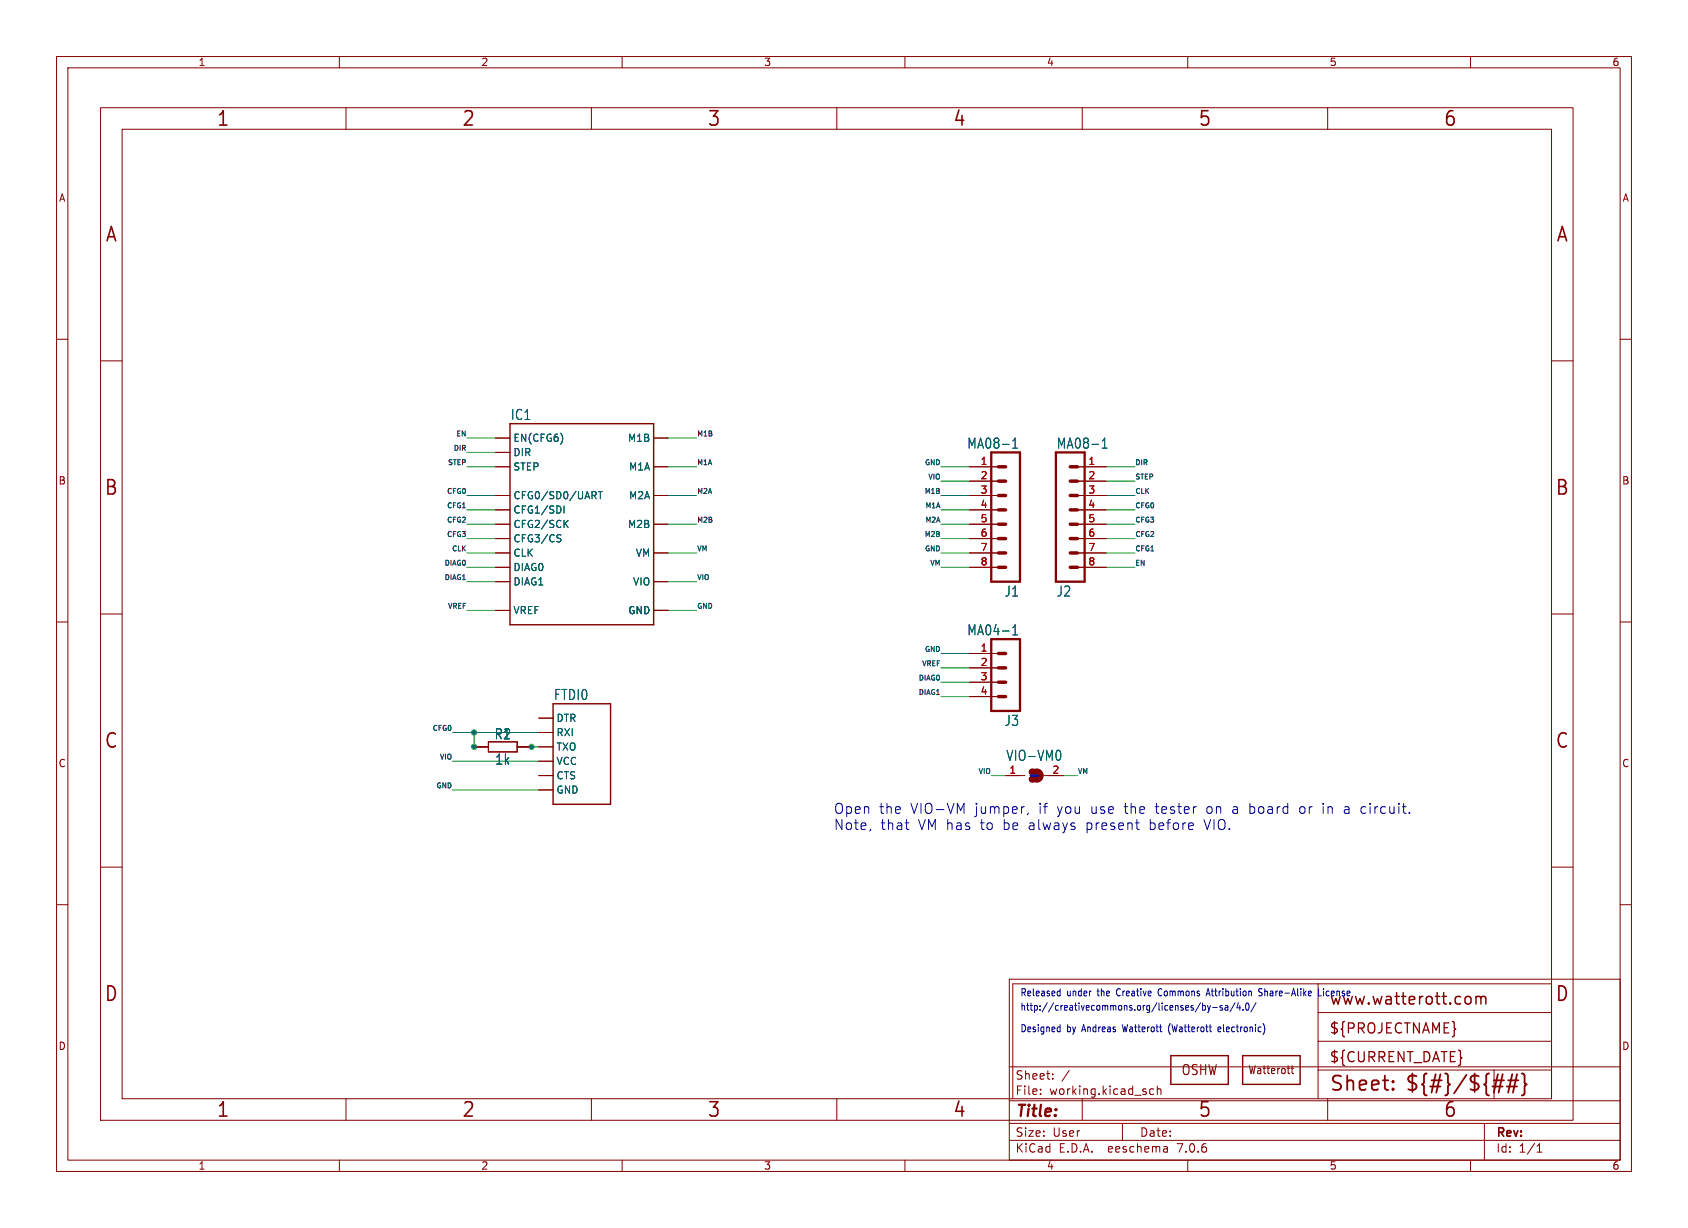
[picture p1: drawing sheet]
(kicad_sch (version 20230121) (generator eeschema)

 (paper "User" 298.45 217.17)

 (lib_symbols
  (symbol "working-eagle-import:FRAME-A4L" (in_bom yes) (on_board yes)
   (property "Reference" "#FRAME" (at 0 0 0) (effects (font (size 1.27 1.27)) hide))
   (property "Value" "" (at 0 0 0) (effects (font (size 1.27 1.27)) hide))
   (property "Footprint" "" (at 0 0 0) (effects (font (size 1.27 1.27)) hide))
   (property "Datasheet" "" (at 0 0 0) (effects (font (size 1.27 1.27)) hide))
   (property "ki_locked" "" (at 0 0 0) (effects (font (size 1.27 1.27))))
   (symbol "FRAME-A4L_1_0"
    (polyline (pts (xy 0 44.7675) (xy 3.81 44.7675)) (stroke (width 0) (type default)) (fill (type none)))
    (polyline (pts (xy 0 89.535) (xy 3.81 89.535)) (stroke (width 0) (type default)) (fill (type none)))
    (polyline (pts (xy 0 134.3025) (xy 3.81 134.3025)) (stroke (width 0) (type default)) (fill (type none)))
    (polyline (pts (xy 3.81 3.81) (xy 3.81 175.26)) (stroke (width 0) (type default)) (fill (type none)))
    (polyline (pts (xy 43.3917 0) (xy 43.3917 3.81)) (stroke (width 0) (type default)) (fill (type none)))
    (polyline (pts (xy 43.3917 175.26) (xy 43.3917 179.07)) (stroke (width 0) (type default)) (fill (type none)))
    (polyline (pts (xy 86.7833 0) (xy 86.7833 3.81)) (stroke (width 0) (type default)) (fill (type none)))
    (polyline (pts (xy 86.7833 175.26) (xy 86.7833 179.07)) (stroke (width 0) (type default)) (fill (type none)))
    (polyline (pts (xy 130.175 0) (xy 130.175 3.81)) (stroke (width 0) (type default)) (fill (type none)))
    (polyline (pts (xy 130.175 175.26) (xy 130.175 179.07)) (stroke (width 0) (type default)) (fill (type none)))
    (polyline (pts (xy 161.29 3.81) (xy 161.29 24.13)) (stroke (width 0.1016) (type solid)) (fill (type none)))
    (polyline (pts (xy 161.29 24.13) (xy 215.265 24.13)) (stroke (width 0.1016) (type solid)) (fill (type none)))
    (polyline (pts (xy 173.5667 0) (xy 173.5667 3.81)) (stroke (width 0) (type default)) (fill (type none)))
    (polyline (pts (xy 173.5667 175.26) (xy 173.5667 179.07)) (stroke (width 0) (type default)) (fill (type none)))
    (polyline (pts (xy 215.265 8.89) (xy 215.265 3.81)) (stroke (width 0.1016) (type solid)) (fill (type none)))
    (polyline (pts (xy 215.265 8.89) (xy 215.265 13.97)) (stroke (width 0.1016) (type solid)) (fill (type none)))
    (polyline (pts (xy 215.265 13.97) (xy 215.265 19.05)) (stroke (width 0.1016) (type solid)) (fill (type none)))
    (polyline (pts (xy 215.265 13.97) (xy 256.54 13.97)) (stroke (width 0.1016) (type solid)) (fill (type none)))
    (polyline (pts (xy 215.265 19.05) (xy 215.265 24.13)) (stroke (width 0.1016) (type solid)) (fill (type none)))
    (polyline (pts (xy 215.265 19.05) (xy 256.54 19.05)) (stroke (width 0.1016) (type solid)) (fill (type none)))
    (polyline (pts (xy 215.265 24.13) (xy 256.54 24.13)) (stroke (width 0.1016) (type solid)) (fill (type none)))
    (polyline (pts (xy 216.9583 0) (xy 216.9583 3.81)) (stroke (width 0) (type default)) (fill (type none)))
    (polyline (pts (xy 216.9583 175.26) (xy 216.9583 179.07)) (stroke (width 0) (type default)) (fill (type none)))
    (polyline (pts (xy 246.38 3.81) (xy 246.38 8.89)) (stroke (width 0.1016) (type solid)) (fill (type none)))
    (polyline (pts (xy 246.38 8.89) (xy 215.265 8.89)) (stroke (width 0.1016) (type solid)) (fill (type none)))
    (polyline (pts (xy 246.38 8.89) (xy 256.54 8.89)) (stroke (width 0.1016) (type solid)) (fill (type none)))
    (polyline (pts (xy 256.54 3.81) (xy 3.81 3.81)) (stroke (width 0) (type default)) (fill (type none)))
    (polyline (pts (xy 256.54 3.81) (xy 256.54 8.89)) (stroke (width 0.1016) (type solid)) (fill (type none)))
    (polyline (pts (xy 256.54 3.81) (xy 256.54 175.26)) (stroke (width 0) (type default)) (fill (type none)))
    (polyline (pts (xy 256.54 8.89) (xy 256.54 13.97)) (stroke (width 0.1016) (type solid)) (fill (type none)))
    (polyline (pts (xy 256.54 13.97) (xy 256.54 19.05)) (stroke (width 0.1016) (type solid)) (fill (type none)))
    (polyline (pts (xy 256.54 19.05) (xy 256.54 24.13)) (stroke (width 0.1016) (type solid)) (fill (type none)))
    (polyline (pts (xy 256.54 44.7675) (xy 260.35 44.7675)) (stroke (width 0) (type default)) (fill (type none)))
    (polyline (pts (xy 256.54 89.535) (xy 260.35 89.535)) (stroke (width 0) (type default)) (fill (type none)))
    (polyline (pts (xy 256.54 134.3025) (xy 260.35 134.3025)) (stroke (width 0) (type default)) (fill (type none)))
    (polyline (pts (xy 256.54 175.26) (xy 3.81 175.26)) (stroke (width 0) (type default)) (fill (type none)))
    (polyline (pts (xy 0 0) (xy 260.35 0) (xy 260.35 179.07) (xy 0 179.07) (xy 0 0)) (stroke (width 0) (type default)) (fill (type none)))
    (text "${#}/${##}" (at 230.505 5.08 0) (effects (font (size 2.54 2.54)) (justify left bottom)))
    (text "${CURRENT_DATE}" (at 217.17 10.16 0) (effects (font (size 1.778 1.778)) (justify left bottom)))
    (text "${PROJECTNAME}" (at 217.17 15.24 0) (effects (font (size 1.778 1.778)) (justify left bottom)))
    (text "1" (at 21.6958 1.905 0) (effects (font (size 2.54 2.286))))
    (text "1" (at 21.6958 177.165 0) (effects (font (size 2.54 2.286))))
    (text "2" (at 65.0875 1.905 0) (effects (font (size 2.54 2.286))))
    (text "2" (at 65.0875 177.165 0) (effects (font (size 2.54 2.286))))
    (text "3" (at 108.4792 1.905 0) (effects (font (size 2.54 2.286))))
    (text "3" (at 108.4792 177.165 0) (effects (font (size 2.54 2.286))))
    (text "4" (at 151.8708 1.905 0) (effects (font (size 2.54 2.286))))
    (text "4" (at 151.8708 177.165 0) (effects (font (size 2.54 2.286))))
    (text "5" (at 195.2625 1.905 0) (effects (font (size 2.54 2.286))))
    (text "5" (at 195.2625 177.165 0) (effects (font (size 2.54 2.286))))
    (text "6" (at 238.6542 1.905 0) (effects (font (size 2.54 2.286))))
    (text "6" (at 238.6542 177.165 0) (effects (font (size 2.54 2.286))))
    (text "A" (at 1.905 156.6863 0) (effects (font (size 2.54 2.286))))
    (text "A" (at 258.445 156.6863 0) (effects (font (size 2.54 2.286))))
    (text "B" (at 1.905 111.9188 0) (effects (font (size 2.54 2.286))))
    (text "B" (at 258.445 111.9188 0) (effects (font (size 2.54 2.286))))
    (text "C" (at 1.905 67.1513 0) (effects (font (size 2.54 2.286))))
    (text "C" (at 258.445 67.1513 0) (effects (font (size 2.54 2.286))))
    (text "D" (at 1.905 22.3838 0) (effects (font (size 2.54 2.286))))
    (text "D" (at 258.445 22.3838 0) (effects (font (size 2.54 2.286))))
    (text "Sheet:" (at 217.17 5.08 0) (effects (font (size 2.54 2.54)) (justify left bottom)))
    (text "www.watterott.com" (at 217.17 20.32 0) (effects (font (size 2.032 2.032)) (justify left bottom)))))
  (symbol "working-eagle-import:FTDI" (in_bom yes) (on_board yes)
   (property "Reference" "J" (at -5.08 12.7 0) (effects (font (size 1.778 1.5113)) (justify left top)))
   (property "Value" "" (at -5.08 -10.16 0) (effects (font (size 1.778 1.5113)) (justify left bottom) hide))
   (property "Footprint" "working:FTDI" (at 0 0 0) (effects (font (size 1.27 1.27)) hide))
   (property "Datasheet" "" (at 0 0 0) (effects (font (size 1.27 1.27)) hide))
   (property "ki_locked" "" (at 0 0 0) (effects (font (size 1.27 1.27))))
   (symbol "FTDI_1_0"
    (polyline (pts (xy -5.08 -7.62) (xy 5.08 -7.62)) (stroke (width 0.254) (type solid)) (fill (type none)))
    (polyline (pts (xy -5.08 10.16) (xy -5.08 -7.62)) (stroke (width 0.254) (type solid)) (fill (type none)))
    (polyline (pts (xy 5.08 -7.62) (xy 5.08 10.16)) (stroke (width 0.254) (type solid)) (fill (type none)))
    (polyline (pts (xy 5.08 10.16) (xy -5.08 10.16)) (stroke (width 0.254) (type solid)) (fill (type none)))
    (pin power_in line (at -7.62 -5.08 0) (length 2.54) (name "GND" (effects (font (size 1.27 1.27)))) (number "1-GND" (effects (font (size 0 0)))))
    (pin bidirectional line (at -7.62 -2.54 0) (length 2.54) (name "CTS" (effects (font (size 1.27 1.27)))) (number "2-CTS" (effects (font (size 0 0)))))
    (pin power_in line (at -7.62 0 0) (length 2.54) (name "VCC" (effects (font (size 1.27 1.27)))) (number "3-VCC" (effects (font (size 0 0)))))
    (pin bidirectional line (at -7.62 2.54 0) (length 2.54) (name "TXO" (effects (font (size 1.27 1.27)))) (number "4-TXO" (effects (font (size 0 0)))))
    (pin bidirectional line (at -7.62 5.08 0) (length 2.54) (name "RXI" (effects (font (size 1.27 1.27)))) (number "5-RXI" (effects (font (size 0 0)))))
    (pin bidirectional line (at -7.62 7.62 0) (length 2.54) (name "DTR" (effects (font (size 1.27 1.27)))) (number "6-DTR" (effects (font (size 0 0)))))))
  (symbol "working-eagle-import:JUMPER2-0603-NC" (in_bom yes) (on_board yes)
   (property "Reference" "J" (at 0 2.54 0) (effects (font (size 1.778 1.5113)) (justify bottom)))
   (property "Value" "" (at 0 0 0) (effects (font (size 1.27 1.27)) hide))
   (property "Footprint" "working:JUMPER2-0603_NC" (at 0 0 0) (effects (font (size 1.27 1.27)) hide))
   (property "Datasheet" "" (at 0 0 0) (effects (font (size 1.27 1.27)) hide))
   (property "ki_locked" "" (at 0 0 0) (effects (font (size 1.27 1.27))))
   (symbol "JUMPER2-0603-NC_1_0"
    (arc (start -0.381 -0.635) (mid 0.2541 -0.0001) (end -0.3808 0.635) (stroke (width 1.27) (type solid)) (fill (type none)))
    (polyline (pts (xy -2.54 0) (xy -1.651 0)) (stroke (width 0.1524) (type solid)) (fill (type none)))
    (polyline (pts (xy 2.54 0) (xy 1.651 0)) (stroke (width 0.1524) (type solid)) (fill (type none)))
    (arc (start 0.3808 -0.635) (mid 1.0132 -0.0001) (end 0.381 0.635) (stroke (width 1.27) (type solid)) (fill (type none)))
    (pin passive line (at -5.08 0 0) (length 2.54) (name "1" (effects (font (size 0 0)))) (number "1" (effects (font (size 1.27 1.27)))))
    (pin passive line (at 5.08 0 180) (length 2.54) (name "2" (effects (font (size 0 0)))) (number "2" (effects (font (size 1.27 1.27)))))))
  (symbol "working-eagle-import:LOGO-S_PLACE_S" (in_bom yes) (on_board yes)
   (property "Reference" "LOGO" (at 0 0 0) (effects (font (size 1.27 1.27)) hide))
   (property "Value" "" (at 0 0 0) (effects (font (size 1.27 1.27)) hide))
   (property "Footprint" "working:SPARK_TPLACE_S" (at 0 0 0) (effects (font (size 1.27 1.27)) hide))
   (property "Datasheet" "" (at 0 0 0) (effects (font (size 1.27 1.27)) hide))
   (property "ki_locked" "" (at 0 0 0) (effects (font (size 1.27 1.27))))
   (symbol "LOGO-S_PLACE_S_1_0"
    (polyline (pts (xy -5.08 -2.54) (xy -5.08 2.54)) (stroke (width 0.254) (type solid)) (fill (type none)))
    (polyline (pts (xy -5.08 2.54) (xy 5.08 2.54)) (stroke (width 0.254) (type solid)) (fill (type none)))
    (polyline (pts (xy 5.08 -2.54) (xy -5.08 -2.54)) (stroke (width 0.254) (type solid)) (fill (type none)))
    (polyline (pts (xy 5.08 2.54) (xy 5.08 -2.54)) (stroke (width 0.254) (type solid)) (fill (type none)))
    (text "Watterott" (at 0 0 0) (effects (font (size 1.4224 1.209))))))
  (symbol "working-eagle-import:MA04-1" (in_bom yes) (on_board yes)
   (property "Reference" "J" (at -1.27 5.842 0) (effects (font (size 1.778 1.5113)) (justify left bottom)))
   (property "Value" "" (at -1.27 -10.16 0) (effects (font (size 1.778 1.5113)) (justify left bottom)))
   (property "Footprint" "working:MA04-1" (at 0 0 0) (effects (font (size 1.27 1.27)) hide))
   (property "Datasheet" "" (at 0 0 0) (effects (font (size 1.27 1.27)) hide))
   (property "ki_locked" "" (at 0 0 0) (effects (font (size 1.27 1.27))))
   (symbol "MA04-1_1_0"
    (polyline (pts (xy -1.27 5.08) (xy -1.27 -7.62)) (stroke (width 0.4064) (type solid)) (fill (type none)))
    (polyline (pts (xy -1.27 5.08) (xy 3.81 5.08)) (stroke (width 0.4064) (type solid)) (fill (type none)))
    (polyline (pts (xy 1.27 -5.08) (xy 2.54 -5.08)) (stroke (width 0.6096) (type solid)) (fill (type none)))
    (polyline (pts (xy 1.27 -2.54) (xy 2.54 -2.54)) (stroke (width 0.6096) (type solid)) (fill (type none)))
    (polyline (pts (xy 1.27 0) (xy 2.54 0)) (stroke (width 0.6096) (type solid)) (fill (type none)))
    (polyline (pts (xy 1.27 2.54) (xy 2.54 2.54)) (stroke (width 0.6096) (type solid)) (fill (type none)))
    (polyline (pts (xy 3.81 -7.62) (xy -1.27 -7.62)) (stroke (width 0.4064) (type solid)) (fill (type none)))
    (polyline (pts (xy 3.81 -7.62) (xy 3.81 5.08)) (stroke (width 0.4064) (type solid)) (fill (type none)))
    (pin passive line (at 7.62 -5.08 180) (length 5.08) (name "1" (effects (font (size 0 0)))) (number "1" (effects (font (size 1.27 1.27)))))
    (pin passive line (at 7.62 -2.54 180) (length 5.08) (name "2" (effects (font (size 0 0)))) (number "2" (effects (font (size 1.27 1.27)))))
    (pin passive line (at 7.62 0 180) (length 5.08) (name "3" (effects (font (size 0 0)))) (number "3" (effects (font (size 1.27 1.27)))))
    (pin passive line (at 7.62 2.54 180) (length 5.08) (name "4" (effects (font (size 0 0)))) (number "4" (effects (font (size 1.27 1.27)))))))
  (symbol "working-eagle-import:MA08-1" (in_bom yes) (on_board yes)
   (property "Reference" "J" (at -1.27 13.462 0) (effects (font (size 1.778 1.5113)) (justify left bottom)))
   (property "Value" "" (at -1.27 -12.7 0) (effects (font (size 1.778 1.5113)) (justify left bottom)))
   (property "Footprint" "working:MA08-1" (at 0 0 0) (effects (font (size 1.27 1.27)) hide))
   (property "Datasheet" "" (at 0 0 0) (effects (font (size 1.27 1.27)) hide))
   (property "ki_locked" "" (at 0 0 0) (effects (font (size 1.27 1.27))))
   (symbol "MA08-1_1_0"
    (polyline (pts (xy -1.27 12.7) (xy -1.27 -10.16)) (stroke (width 0.4064) (type solid)) (fill (type none)))
    (polyline (pts (xy -1.27 12.7) (xy 3.81 12.7)) (stroke (width 0.4064) (type solid)) (fill (type none)))
    (polyline (pts (xy 1.27 -7.62) (xy 2.54 -7.62)) (stroke (width 0.6096) (type solid)) (fill (type none)))
    (polyline (pts (xy 1.27 -5.08) (xy 2.54 -5.08)) (stroke (width 0.6096) (type solid)) (fill (type none)))
    (polyline (pts (xy 1.27 -2.54) (xy 2.54 -2.54)) (stroke (width 0.6096) (type solid)) (fill (type none)))
    (polyline (pts (xy 1.27 0) (xy 2.54 0)) (stroke (width 0.6096) (type solid)) (fill (type none)))
    (polyline (pts (xy 1.27 2.54) (xy 2.54 2.54)) (stroke (width 0.6096) (type solid)) (fill (type none)))
    (polyline (pts (xy 1.27 5.08) (xy 2.54 5.08)) (stroke (width 0.6096) (type solid)) (fill (type none)))
    (polyline (pts (xy 1.27 7.62) (xy 2.54 7.62)) (stroke (width 0.6096) (type solid)) (fill (type none)))
    (polyline (pts (xy 1.27 10.16) (xy 2.54 10.16)) (stroke (width 0.6096) (type solid)) (fill (type none)))
    (polyline (pts (xy 3.81 -10.16) (xy -1.27 -10.16)) (stroke (width 0.4064) (type solid)) (fill (type none)))
    (polyline (pts (xy 3.81 -10.16) (xy 3.81 12.7)) (stroke (width 0.4064) (type solid)) (fill (type none)))
    (pin passive line (at 7.62 -7.62 180) (length 5.08) (name "1" (effects (font (size 0 0)))) (number "1" (effects (font (size 1.27 1.27)))))
    (pin passive line (at 7.62 -5.08 180) (length 5.08) (name "2" (effects (font (size 0 0)))) (number "2" (effects (font (size 1.27 1.27)))))
    (pin passive line (at 7.62 -2.54 180) (length 5.08) (name "3" (effects (font (size 0 0)))) (number "3" (effects (font (size 1.27 1.27)))))
    (pin passive line (at 7.62 0 180) (length 5.08) (name "4" (effects (font (size 0 0)))) (number "4" (effects (font (size 1.27 1.27)))))
    (pin passive line (at 7.62 2.54 180) (length 5.08) (name "5" (effects (font (size 0 0)))) (number "5" (effects (font (size 1.27 1.27)))))
    (pin passive line (at 7.62 5.08 180) (length 5.08) (name "6" (effects (font (size 0 0)))) (number "6" (effects (font (size 1.27 1.27)))))
    (pin passive line (at 7.62 7.62 180) (length 5.08) (name "7" (effects (font (size 0 0)))) (number "7" (effects (font (size 1.27 1.27)))))
    (pin passive line (at 7.62 10.16 180) (length 5.08) (name "8" (effects (font (size 0 0)))) (number "8" (effects (font (size 1.27 1.27)))))))
  (symbol "working-eagle-import:OSHW_LOGOX0070" (in_bom yes) (on_board yes)
   (property "Reference" "LOGO" (at 0 0 0) (effects (font (size 1.27 1.27)) hide))
   (property "Value" "" (at 0 0 0) (effects (font (size 1.27 1.27)) hide))
   (property "Footprint" "working:OSHW_6X70" (at 0 0 0) (effects (font (size 1.27 1.27)) hide))
   (property "Datasheet" "" (at 0 0 0) (effects (font (size 1.27 1.27)) hide))
   (property "ki_locked" "" (at 0 0 0) (effects (font (size 1.27 1.27))))
   (symbol "OSHW_LOGOX0070_1_0"
    (polyline (pts (xy -5.08 -2.54) (xy -5.08 2.54)) (stroke (width 0.254) (type solid)) (fill (type none)))
    (polyline (pts (xy -5.08 2.54) (xy 5.08 2.54)) (stroke (width 0.254) (type solid)) (fill (type none)))
    (polyline (pts (xy 5.08 -2.54) (xy -5.08 -2.54)) (stroke (width 0.254) (type solid)) (fill (type none)))
    (polyline (pts (xy 5.08 2.54) (xy 5.08 -2.54)) (stroke (width 0.254) (type solid)) (fill (type none)))
    (text "OSHW" (at 0 0 0) (effects (font (size 1.778 1.5113))))))
  (symbol "working-eagle-import:RESISTOR-07" (in_bom yes) (on_board yes)
   (property "Reference" "R" (at 0 1.27 0) (effects (font (size 1.778 1.5113)) (justify bottom)))
   (property "Value" "" (at 0 -1.27 0) (effects (font (size 1.778 1.5113)) (justify top)))
   (property "Footprint" "working:R0207_7" (at 0 0 0) (effects (font (size 1.27 1.27)) hide))
   (property "Datasheet" "" (at 0 0 0) (effects (font (size 1.27 1.27)) hide))
   (property "ki_locked" "" (at 0 0 0) (effects (font (size 1.27 1.27))))
   (symbol "RESISTOR-07_1_0"
    (polyline (pts (xy -2.54 -0.889) (xy -2.54 0.889)) (stroke (width 0.2032) (type solid)) (fill (type none)))
    (polyline (pts (xy -2.54 0.889) (xy 2.54 0.889)) (stroke (width 0.2032) (type solid)) (fill (type none)))
    (polyline (pts (xy 2.54 -0.889) (xy -2.54 -0.889)) (stroke (width 0.2032) (type solid)) (fill (type none)))
    (polyline (pts (xy 2.54 0.889) (xy 2.54 -0.889)) (stroke (width 0.2032) (type solid)) (fill (type none)))
    (pin passive line (at -5.08 0 0) (length 2.54) (name "1" (effects (font (size 0 0)))) (number "1" (effects (font (size 0 0)))))
    (pin passive line (at 5.08 0 180) (length 2.54) (name "2" (effects (font (size 0 0)))) (number "2" (effects (font (size 0 0)))))))
  (symbol "working-eagle-import:RESISTOR-0805" (in_bom yes) (on_board yes)
   (property "Reference" "R" (at 0 1.27 0) (effects (font (size 1.778 1.5113)) (justify bottom)))
   (property "Value" "" (at 0 -1.27 0) (effects (font (size 1.778 1.5113)) (justify top)))
   (property "Footprint" "working:C0805" (at 0 0 0) (effects (font (size 1.27 1.27)) hide))
   (property "Datasheet" "" (at 0 0 0) (effects (font (size 1.27 1.27)) hide))
   (property "ki_locked" "" (at 0 0 0) (effects (font (size 1.27 1.27))))
   (symbol "RESISTOR-0805_1_0"
    (polyline (pts (xy -2.54 -0.889) (xy -2.54 0.889)) (stroke (width 0.2032) (type solid)) (fill (type none)))
    (polyline (pts (xy -2.54 0.889) (xy 2.54 0.889)) (stroke (width 0.2032) (type solid)) (fill (type none)))
    (polyline (pts (xy 2.54 -0.889) (xy -2.54 -0.889)) (stroke (width 0.2032) (type solid)) (fill (type none)))
    (polyline (pts (xy 2.54 0.889) (xy 2.54 -0.889)) (stroke (width 0.2032) (type solid)) (fill (type none)))
    (pin passive line (at -5.08 0 0) (length 2.54) (name "1" (effects (font (size 0 0)))) (number "1" (effects (font (size 0 0)))))
    (pin passive line (at 5.08 0 180) (length 2.54) (name "2" (effects (font (size 0 0)))) (number "2" (effects (font (size 0 0)))))))
  (symbol "working-eagle-import:STEPSTICK-TP" (in_bom yes) (on_board yes)
   (property "Reference" "B" (at -12.7 20.32 0) (effects (font (size 1.778 1.5113)) (justify left top)))
   (property "Value" "" (at -12.7 -20.32 0) (effects (font (size 1.778 1.5113)) (justify left bottom) hide))
   (property "Footprint" "working:STEPSTICK_TP" (at 0 0 0) (effects (font (size 1.27 1.27)) hide))
   (property "Datasheet" "" (at 0 0 0) (effects (font (size 1.27 1.27)) hide))
   (property "ki_locked" "" (at 0 0 0) (effects (font (size 1.27 1.27))))
   (symbol "STEPSTICK-TP_1_0"
    (polyline (pts (xy -12.7 -17.78) (xy 12.7 -17.78)) (stroke (width 0.254) (type solid)) (fill (type none)))
    (polyline (pts (xy -12.7 17.78) (xy -12.7 -17.78)) (stroke (width 0.254) (type solid)) (fill (type none)))
    (polyline (pts (xy 12.7 -17.78) (xy 12.7 17.78)) (stroke (width 0.254) (type solid)) (fill (type none)))
    (polyline (pts (xy 12.7 17.78) (xy -12.7 17.78)) (stroke (width 0.254) (type solid)) (fill (type none)))
    (pin bidirectional line (at -15.24 2.54 0) (length 2.54) (name "CFG1/SDI" (effects (font (size 1.27 1.27)))) (number "CFG1" (effects (font (size 0 0)))))
    (pin bidirectional line (at -15.24 0 0) (length 2.54) (name "CFG2/SCK" (effects (font (size 1.27 1.27)))) (number "CFG2" (effects (font (size 0 0)))))
    (pin bidirectional line (at -15.24 -2.54 0) (length 2.54) (name "CFG3/CS" (effects (font (size 1.27 1.27)))) (number "CFG3" (effects (font (size 0 0)))))
    (pin bidirectional line (at -15.24 -7.62 0) (length 2.54) (name "DIAG0" (effects (font (size 1.27 1.27)))) (number "DIAG0" (effects (font (size 0 0)))))
    (pin bidirectional line (at -15.24 -10.16 0) (length 2.54) (name "DIAG1" (effects (font (size 1.27 1.27)))) (number "DIAG1" (effects (font (size 0 0)))))
    (pin bidirectional line (at -15.24 12.7 0) (length 2.54) (name "DIR" (effects (font (size 1.27 1.27)))) (number "DIR" (effects (font (size 0 0)))))
    (pin bidirectional line (at -15.24 15.24 0) (length 2.54) (name "EN(CFG6)" (effects (font (size 1.27 1.27)))) (number "EN" (effects (font (size 0 0)))))
    (pin power_in line (at 15.24 -15.24 180) (length 2.54) (name "GND" (effects (font (size 1.27 1.27)))) (number "GND@1" (effects (font (size 0 0)))))
    (pin power_in line (at 15.24 -15.24 180) (length 2.54) (name "GND" (effects (font (size 1.27 1.27)))) (number "GND@2" (effects (font (size 0 0)))))
    (pin output line (at 15.24 10.16 180) (length 2.54) (name "M1A" (effects (font (size 1.27 1.27)))) (number "M1A" (effects (font (size 0 0)))))
    (pin output line (at 15.24 15.24 180) (length 2.54) (name "M1B" (effects (font (size 1.27 1.27)))) (number "M1B" (effects (font (size 0 0)))))
    (pin output line (at 15.24 5.08 180) (length 2.54) (name "M2A" (effects (font (size 1.27 1.27)))) (number "M2A" (effects (font (size 0 0)))))
    (pin output line (at 15.24 0 180) (length 2.54) (name "M2B" (effects (font (size 1.27 1.27)))) (number "M2B" (effects (font (size 0 0)))))
    (pin bidirectional line (at -15.24 5.08 0) (length 2.54) (name "CFG0/SD0/UART" (effects (font (size 1.27 1.27)))) (number "NC/CFG0" (effects (font (size 0 0)))))
    (pin bidirectional line (at -15.24 -5.08 0) (length 2.54) (name "CLK" (effects (font (size 1.27 1.27)))) (number "NC/CLK" (effects (font (size 0 0)))))
    (pin bidirectional line (at -15.24 10.16 0) (length 2.54) (name "STEP" (effects (font (size 1.27 1.27)))) (number "STEP" (effects (font (size 0 0)))))
    (pin power_in line (at 15.24 -10.16 180) (length 2.54) (name "VIO" (effects (font (size 1.27 1.27)))) (number "VIO" (effects (font (size 0 0)))))
    (pin power_in line (at 15.24 -5.08 180) (length 2.54) (name "VM" (effects (font (size 1.27 1.27)))) (number "VM" (effects (font (size 0 0)))))
    (pin passive line (at -15.24 -15.24 0) (length 2.54) (name "VREF" (effects (font (size 1.27 1.27)))) (number "VREF" (effects (font (size 0 0))))))))

 (junction (at 83.82 132.08) (diameter 0) (color 0 0 0 0))
 (junction (at 83.82 129.54) (diameter 0) (color 0 0 0 0))
 (junction (at 93.98 132.08) (diameter 0) (color 0 0 0 0))

 (wire (pts (xy 200.66 92.71) (xy 195.58 92.71)) (stroke (width 0.1524) (type solid)))
 (wire (pts (xy 82.55 95.25) (xy 87.63 95.25)) (stroke (width 0.1524) (type solid)))
 (wire (pts (xy 200.66 90.17) (xy 195.58 90.17)) (stroke (width 0.1524) (type solid)))
 (wire (pts (xy 200.66 87.63) (xy 195.58 87.63)) (stroke (width 0.1524) (type solid)))
 (wire (pts (xy 123.19 77.47) (xy 118.11 77.47)) (stroke (width 0.1524) (type solid)))
 (wire (pts (xy 166.37 123.19) (xy 171.45 123.19)) (stroke (width 0.1524) (type solid)))
 (wire (pts (xy 166.37 97.79) (xy 171.45 97.79)) (stroke (width 0.1524) (type solid)))
 (wire (pts (xy 166.37 120.65) (xy 171.45 120.65)) (stroke (width 0.1524) (type solid)))
 (wire (pts (xy 82.55 87.63) (xy 87.63 87.63)) (stroke (width 0.1524) (type solid)))
 (wire (pts (xy 166.37 90.17) (xy 171.45 90.17)) (stroke (width 0.1524) (type solid)))
 (wire (pts (xy 166.37 85.09) (xy 171.45 85.09)) (stroke (width 0.1524) (type solid)))
 (wire (pts (xy 166.37 92.71) (xy 171.45 92.71)) (stroke (width 0.1524) (type solid)))
 (wire (pts (xy 82.55 107.95) (xy 87.63 107.95)) (stroke (width 0.1524) (type solid)))
 (wire (pts (xy 83.82 129.54) (xy 95.25 129.54)) (stroke (width 0.1524) (type solid)))
 (wire (pts (xy 200.66 100.33) (xy 195.58 100.33)) (stroke (width 0.1524) (type solid)))
 (wire (pts (xy 195.58 97.79) (xy 200.66 97.79)) (stroke (width 0.1524) (type solid)))
 (wire (pts (xy 82.55 97.79) (xy 87.63 97.79)) (stroke (width 0.1524) (type solid)))
 (wire (pts (xy 123.19 87.63) (xy 118.11 87.63)) (stroke (width 0.1524) (type solid)))
 (wire (pts (xy 190.5 137.16) (xy 187.96 137.16)) (stroke (width 0.1524) (type solid)))
 (wire (pts (xy 82.55 80.01) (xy 87.63 80.01)) (stroke (width 0.1524) (type solid)))
 (wire (pts (xy 83.82 132.08) (xy 83.82 129.54)) (stroke (width 0.1524) (type solid)))
 (wire (pts (xy 175.26 137.16) (xy 177.8 137.16)) (stroke (width 0.1524) (type solid)))
 (wire (pts (xy 166.37 87.63) (xy 171.45 87.63)) (stroke (width 0.1524) (type solid)))
 (polyline (pts (xy 182.245 137.16) (xy 183.515 137.16)) (stroke (width 0.4064) (type solid)))

 (wire (pts (xy 166.37 115.57) (xy 171.45 115.57)) (stroke (width 0.1524) (type solid)))
 (wire (pts (xy 166.37 118.11) (xy 171.45 118.11)) (stroke (width 0.1524) (type solid)))
 (wire (pts (xy 166.37 82.55) (xy 171.45 82.55)) (stroke (width 0.1524) (type solid)))
 (wire (pts (xy 80.01 129.54) (xy 83.82 129.54)) (stroke (width 0.1524) (type solid)))
 (wire (pts (xy 123.19 92.71) (xy 118.11 92.71)) (stroke (width 0.1524) (type solid)))
 (wire (pts (xy 80.01 134.62) (xy 95.25 134.62)) (stroke (width 0.1524) (type solid)))
 (wire (pts (xy 123.19 97.79) (xy 118.11 97.79)) (stroke (width 0.1524) (type solid)))
 (wire (pts (xy 82.55 92.71) (xy 87.63 92.71)) (stroke (width 0.1524) (type solid)))
 (wire (pts (xy 123.19 107.95) (xy 118.11 107.95)) (stroke (width 0.1524) (type solid)))
 (wire (pts (xy 93.98 132.08) (xy 95.25 132.08)) (stroke (width 0.1524) (type solid)))
 (wire (pts (xy 82.55 100.33) (xy 87.63 100.33)) (stroke (width 0.1524) (type solid)))
 (wire (pts (xy 166.37 100.33) (xy 171.45 100.33)) (stroke (width 0.1524) (type solid)))
 (wire (pts (xy 200.66 95.25) (xy 195.58 95.25)) (stroke (width 0.1524) (type solid)))
 (wire (pts (xy 123.19 102.87) (xy 118.11 102.87)) (stroke (width 0.1524) (type solid)))
 (wire (pts (xy 82.55 77.47) (xy 87.63 77.47)) (stroke (width 0.1524) (type solid)))
 (wire (pts (xy 87.63 90.17) (xy 82.55 90.17)) (stroke (width 0.1524) (type solid)))
 (wire (pts (xy 166.37 95.25) (xy 171.45 95.25)) (stroke (width 0.1524) (type solid)))
 (wire (pts (xy 80.01 139.7) (xy 95.25 139.7)) (stroke (width 0.1524) (type solid)))
 (wire (pts (xy 82.55 82.55) (xy 87.63 82.55)) (stroke (width 0.1524) (type solid)))
 (wire (pts (xy 200.66 82.55) (xy 195.58 82.55)) (stroke (width 0.1524) (type solid)))
 (wire (pts (xy 82.55 102.87) (xy 87.63 102.87)) (stroke (width 0.1524) (type solid)))
 (wire (pts (xy 123.19 82.55) (xy 118.11 82.55)) (stroke (width 0.1524) (type solid)))
 (wire (pts (xy 200.66 85.09) (xy 195.58 85.09)) (stroke (width 0.1524) (type solid)))

 (text "Open the VIO-VM jumper, if you use the tester on a board or in a circuit.\nNote, that VM has to be always present before VIO." (at 147.32 142.24 0) (effects (font (size 1.778 1.778)) (justify left top)))
 (text "http://creativecommons.org/licenses/by-sa/4.0/" (at 180.34 179.07 0) (effects (font (size 1.27 1.0795)) (justify left bottom)))
 (text "Released under the Creative Commons Attribution Share-Alike License" (at 180.34 176.53 0) (effects (font (size 1.27 1.0795)) (justify left bottom)))
 (text "Designed by Andreas Watterott (Watterott electronic)" (at 180.34 182.88 0) (effects (font (size 1.27 1.0795)) (justify left bottom)))

 (label "EN" (at 200.66 100.33 0) (fields_autoplaced) (effects (font (size 0.889 0.889)) (justify left bottom)))
 (label "DIAG0" (at 166.37 120.65 180) (fields_autoplaced) (effects (font (size 0.889 0.889)) (justify right bottom)))
 (label "M2A" (at 123.19 87.63 0) (fields_autoplaced) (effects (font (size 0.889 0.889)) (justify left bottom)))
 (label "DIR" (at 82.55 80.01 180) (fields_autoplaced) (effects (font (size 0.889 0.889)) (justify right bottom)))
 (label "DIAG0" (at 82.55 100.33 180) (fields_autoplaced) (effects (font (size 0.889 0.889)) (justify right bottom)))
 (label "M1A" (at 166.37 90.17 180) (fields_autoplaced) (effects (font (size 0.889 0.889)) (justify right bottom)))
 (label "M1A" (at 123.19 82.55 0) (fields_autoplaced) (effects (font (size 0.889 0.889)) (justify left bottom)))
 (label "CFG0" (at 82.55 87.63 180) (fields_autoplaced) (effects (font (size 0.889 0.889)) (justify right bottom)))
 (label "M2A" (at 166.37 92.71 180) (fields_autoplaced) (effects (font (size 0.889 0.889)) (justify right bottom)))
 (label "DIAG1" (at 166.37 123.19 180) (fields_autoplaced) (effects (font (size 0.889 0.889)) (justify right bottom)))
 (label "M1B" (at 123.19 77.47 0) (fields_autoplaced) (effects (font (size 0.889 0.889)) (justify left bottom)))
 (label "VIO" (at 80.01 134.62 180) (fields_autoplaced) (effects (font (size 0.889 0.889)) (justify right bottom)))
 (label "CFG2" (at 200.66 95.25 0) (fields_autoplaced) (effects (font (size 0.889 0.889)) (justify left bottom)))
 (label "VIO" (at 175.26 137.16 180) (fields_autoplaced) (effects (font (size 0.889 0.889)) (justify right bottom)))
 (label "CFG3" (at 82.55 95.25 180) (fields_autoplaced) (effects (font (size 0.889 0.889)) (justify right bottom)))
 (label "CFG1" (at 200.66 97.79 0) (fields_autoplaced) (effects (font (size 0.889 0.889)) (justify left bottom)))
 (label "GND" (at 166.37 97.79 180) (fields_autoplaced) (effects (font (size 0.889 0.889)) (justify right bottom)))
 (label "VM" (at 166.37 100.33 180) (fields_autoplaced) (effects (font (size 0.889 0.889)) (justify right bottom)))
 (label "VM" (at 190.5 137.16 0) (fields_autoplaced) (effects (font (size 0.889 0.889)) (justify left bottom)))
 (label "STEP" (at 82.55 82.55 180) (fields_autoplaced) (effects (font (size 0.889 0.889)) (justify right bottom)))
 (label "VIO" (at 166.37 85.09 180) (fields_autoplaced) (effects (font (size 0.889 0.889)) (justify right bottom)))
 (label "CFG0" (at 80.01 129.54 180) (fields_autoplaced) (effects (font (size 0.889 0.889)) (justify right bottom)))
 (label "CFG2" (at 82.55 92.71 180) (fields_autoplaced) (effects (font (size 0.889 0.889)) (justify right bottom)))
 (label "VREF" (at 166.37 118.11 180) (fields_autoplaced) (effects (font (size 0.889 0.889)) (justify right bottom)))
 (label "M2B" (at 166.37 95.25 180) (fields_autoplaced) (effects (font (size 0.889 0.889)) (justify right bottom)))
 (label "VIO" (at 123.19 102.87 0) (fields_autoplaced) (effects (font (size 0.889 0.889)) (justify left bottom)))
 (label "DIAG1" (at 82.55 102.87 180) (fields_autoplaced) (effects (font (size 0.889 0.889)) (justify right bottom)))
 (label "GND" (at 123.19 107.95 0) (fields_autoplaced) (effects (font (size 0.889 0.889)) (justify left bottom)))
 (label "CFG0" (at 200.66 90.17 0) (fields_autoplaced) (effects (font (size 0.889 0.889)) (justify left bottom)))
 (label "M2B" (at 123.19 92.71 0) (fields_autoplaced) (effects (font (size 0.889 0.889)) (justify left bottom)))
 (label "CLK" (at 200.66 87.63 0) (fields_autoplaced) (effects (font (size 0.889 0.889)) (justify left bottom)))
 (label "VM" (at 123.19 97.79 0) (fields_autoplaced) (effects (font (size 0.889 0.889)) (justify left bottom)))
 (label "STEP" (at 200.66 85.09 0) (fields_autoplaced) (effects (font (size 0.889 0.889)) (justify left bottom)))
 (label "M1B" (at 166.37 87.63 180) (fields_autoplaced) (effects (font (size 0.889 0.889)) (justify right bottom)))
 (label "CLK" (at 82.55 97.79 180) (fields_autoplaced) (effects (font (size 0.889 0.889)) (justify right bottom)))
 (label "VREF" (at 82.55 107.95 180) (fields_autoplaced) (effects (font (size 0.889 0.889)) (justify right bottom)))
 (label "CFG1" (at 82.55 90.17 180) (fields_autoplaced) (effects (font (size 0.889 0.889)) (justify right bottom)))
 (label "EN" (at 82.55 77.47 180) (fields_autoplaced) (effects (font (size 0.889 0.889)) (justify right bottom)))
 (label "GND" (at 80.01 139.7 180) (fields_autoplaced) (effects (font (size 0.889 0.889)) (justify right bottom)))
 (label "DIR" (at 200.66 82.55 0) (fields_autoplaced) (effects (font (size 0.889 0.889)) (justify left bottom)))
 (label "GND" (at 166.37 82.55 180) (fields_autoplaced) (effects (font (size 0.889 0.889)) (justify right bottom)))
 (label "GND" (at 166.37 115.57 180) (fields_autoplaced) (effects (font (size 0.889 0.889)) (justify right bottom)))
 (label "CFG3" (at 200.66 92.71 0) (fields_autoplaced) (effects (font (size 0.889 0.889)) (justify left bottom)))

 (symbol (lib_id "working-eagle-import:OSHW_LOGOX0070") (at 212.09 189.23 0) (unit 1) (in_bom yes) (on_board yes) (dnp no)
  (property "Reference" "LOGO1" (at 212.09 189.23 0) (effects (font (size 1.27 1.27)) hide))
  (property "Value" "OSHW_LOGOX0070" (at 212.09 189.23 0) (effects (font (size 1.27 1.27)) hide))
  (property "Footprint" "working:OSHW_6X70" (at 212.09 189.23 0) (effects (font (size 1.27 1.27)) hide))
  (property "Datasheet" "" (at 212.09 189.23 0) (effects (font (size 1.27 1.27)) hide)))

 (symbol (lib_id "working-eagle-import:MA08-1") (at 187.96 90.17 0) (mirror x) (unit 1) (in_bom yes) (on_board yes) (dnp no)
  (property "Reference" "J2" (at 186.69 103.632 0) (effects (font (size 1.778 1.5113)) (justify left bottom)))
  (property "Value" "MA08-1" (at 186.69 77.47 0) (effects (font (size 1.778 1.5113)) (justify left bottom)))
  (property "Footprint" "working:MA08-1" (at 187.96 90.17 0) (effects (font (size 1.27 1.27)) hide))
  (property "Datasheet" "" (at 187.96 90.17 0) (effects (font (size 1.27 1.27)) hide)) (pin "1") (pin "2") (pin "3") (pin "4") (pin "5") (pin "6") (pin "7") (pin "8"))

 (symbol (lib_id "working-eagle-import:RESISTOR-07") (at 88.9 132.08 0) (unit 1) (in_bom yes) (on_board yes) (dnp no)
  (property "Reference" "R1" (at 88.9 130.81 0) (effects (font (size 1.778 1.5113)) (justify bottom)))
  (property "Value" "1k" (at 88.9 133.35 0) (effects (font (size 1.778 1.5113)) (justify top)))
  (property "Footprint" "working:R0207_7" (at 88.9 132.08 0) (effects (font (size 1.27 1.27)) hide))
  (property "Datasheet" "" (at 88.9 132.08 0) (effects (font (size 1.27 1.27)) hide)) (pin "1") (pin "2"))

 (symbol (lib_id "working-eagle-import:MA08-1") (at 179.07 90.17 180) (unit 1) (in_bom yes) (on_board yes) (dnp no)
  (property "Reference" "J1" (at 180.34 103.632 0) (effects (font (size 1.778 1.5113)) (justify left bottom)))
  (property "Value" "MA08-1" (at 180.34 77.47 0) (effects (font (size 1.778 1.5113)) (justify left bottom)))
  (property "Footprint" "working:MA08-1" (at 179.07 90.17 0) (effects (font (size 1.27 1.27)) hide))
  (property "Datasheet" "" (at 179.07 90.17 0) (effects (font (size 1.27 1.27)) hide)) (pin "1") (pin "2") (pin "3") (pin "4") (pin "5") (pin "6") (pin "7") (pin "8"))

 (symbol (lib_id "working-eagle-import:FRAME-A4L") (at 17.78 198.12 0) (unit 1) (in_bom yes) (on_board yes) (dnp no)
  (property "Reference" "#FRAME1" (at 17.78 198.12 0) (effects (font (size 1.27 1.27)) hide))
  (property "Value" "FRAME-A4L" (at 17.78 198.12 0) (effects (font (size 1.27 1.27)) hide))
  (property "Footprint" "" (at 17.78 198.12 0) (effects (font (size 1.27 1.27)) hide))
  (property "Datasheet" "" (at 17.78 198.12 0) (effects (font (size 1.27 1.27)) hide)))

 (symbol (lib_id "working-eagle-import:STEPSTICK-TP") (at 102.87 92.71 0) (unit 1) (in_bom yes) (on_board yes) (dnp no)
  (property "Reference" "IC1" (at 90.17 72.39 0) (effects (font (size 1.778 1.5113)) (justify left top)))
  (property "Value" "STEPSTICK-TP" (at 90.17 113.03 0) (effects (font (size 1.778 1.5113)) (justify left bottom) hide))
  (property "Footprint" "working:STEPSTICK_TP" (at 102.87 92.71 0) (effects (font (size 1.27 1.27)) hide))
  (property "Datasheet" "" (at 102.87 92.71 0) (effects (font (size 1.27 1.27)) hide)) (pin "CFG1") (pin "CFG2") (pin "CFG3") (pin "DIAG0") (pin "DIAG1") (pin "DIR") (pin "EN") (pin "GND@1") (pin "GND@2") (pin "M1A") (pin "M1B") (pin "M2A") (pin "M2B") (pin "NC/CFG0") (pin "NC/CLK") (pin "STEP") (pin "VIO") (pin "VM") (pin "VREF"))

 (symbol (lib_id "working-eagle-import:LOGO-S_PLACE_S") (at 224.79 189.23 0) (unit 1) (in_bom yes) (on_board yes) (dnp no)
  (property "Reference" "LOGO2" (at 224.79 189.23 0) (effects (font (size 1.27 1.27)) hide))
  (property "Value" "LOGO-S_PLACE_S" (at 224.79 189.23 0) (effects (font (size 1.27 1.27)) hide))
  (property "Footprint" "working:SPARK_TPLACE_S" (at 224.79 189.23 0) (effects (font (size 1.27 1.27)) hide))
  (property "Datasheet" "" (at 224.79 189.23 0) (effects (font (size 1.27 1.27)) hide)))

 (symbol (lib_id "working-eagle-import:FTDI") (at 102.87 134.62 0) (unit 1) (in_bom yes) (on_board yes) (dnp no)
  (property "Reference" "FTDI0" (at 97.79 121.92 0) (effects (font (size 1.778 1.5113)) (justify left top)))
  (property "Value" "FTDI" (at 97.79 144.78 0) (effects (font (size 1.778 1.5113)) (justify left bottom) hide))
  (property "Footprint" "working:FTDI" (at 102.87 134.62 0) (effects (font (size 1.27 1.27)) hide))
  (property "Datasheet" "" (at 102.87 134.62 0) (effects (font (size 1.27 1.27)) hide)) (pin "1-GND") (pin "2-CTS") (pin "3-VCC") (pin "4-TXO") (pin "5-RXI") (pin "6-DTR"))

 (symbol (lib_id "working-eagle-import:JUMPER2-0603-NC") (at 182.88 137.16 0) (unit 1) (in_bom yes) (on_board yes) (dnp no)
  (property "Reference" "VIO-VM0" (at 182.88 134.62 0) (effects (font (size 1.778 1.5113)) (justify bottom)))
  (property "Value" "JUMPER2-0603-NC" (at 182.88 137.16 0) (effects (font (size 1.27 1.27)) hide))
  (property "Footprint" "working:JUMPER2-0603_NC" (at 182.88 137.16 0) (effects (font (size 1.27 1.27)) hide))
  (property "Datasheet" "" (at 182.88 137.16 0) (effects (font (size 1.27 1.27)) hide)) (pin "1") (pin "2"))

 (symbol (lib_id "working-eagle-import:RESISTOR-0805") (at 88.9 132.08 0) (unit 1) (in_bom yes) (on_board yes) (dnp no)
  (property "Reference" "R2" (at 88.9 130.81 0) (effects (font (size 1.778 1.5113)) (justify bottom)))
  (property "Value" "1k" (at 88.9 133.35 0) (effects (font (size 1.778 1.5113)) (justify top)))
  (property "Footprint" "working:C0805" (at 88.9 132.08 0) (effects (font (size 1.27 1.27)) hide))
  (property "Datasheet" "" (at 88.9 132.08 0) (effects (font (size 1.27 1.27)) hide)) (pin "1") (pin "2"))

 (symbol (lib_id "working-eagle-import:MA04-1") (at 179.07 120.65 180) (unit 1) (in_bom yes) (on_board yes) (dnp no)
  (property "Reference" "J3" (at 180.34 126.492 0) (effects (font (size 1.778 1.5113)) (justify left bottom)))
  (property "Value" "MA04-1" (at 180.34 110.49 0) (effects (font (size 1.778 1.5113)) (justify left bottom)))
  (property "Footprint" "working:MA04-1" (at 179.07 120.65 0) (effects (font (size 1.27 1.27)) hide))
  (property "Datasheet" "" (at 179.07 120.65 0) (effects (font (size 1.27 1.27)) hide)) (pin "1") (pin "2") (pin "3") (pin "4"))

 (sheet_instances (path "" (page "1"))))
